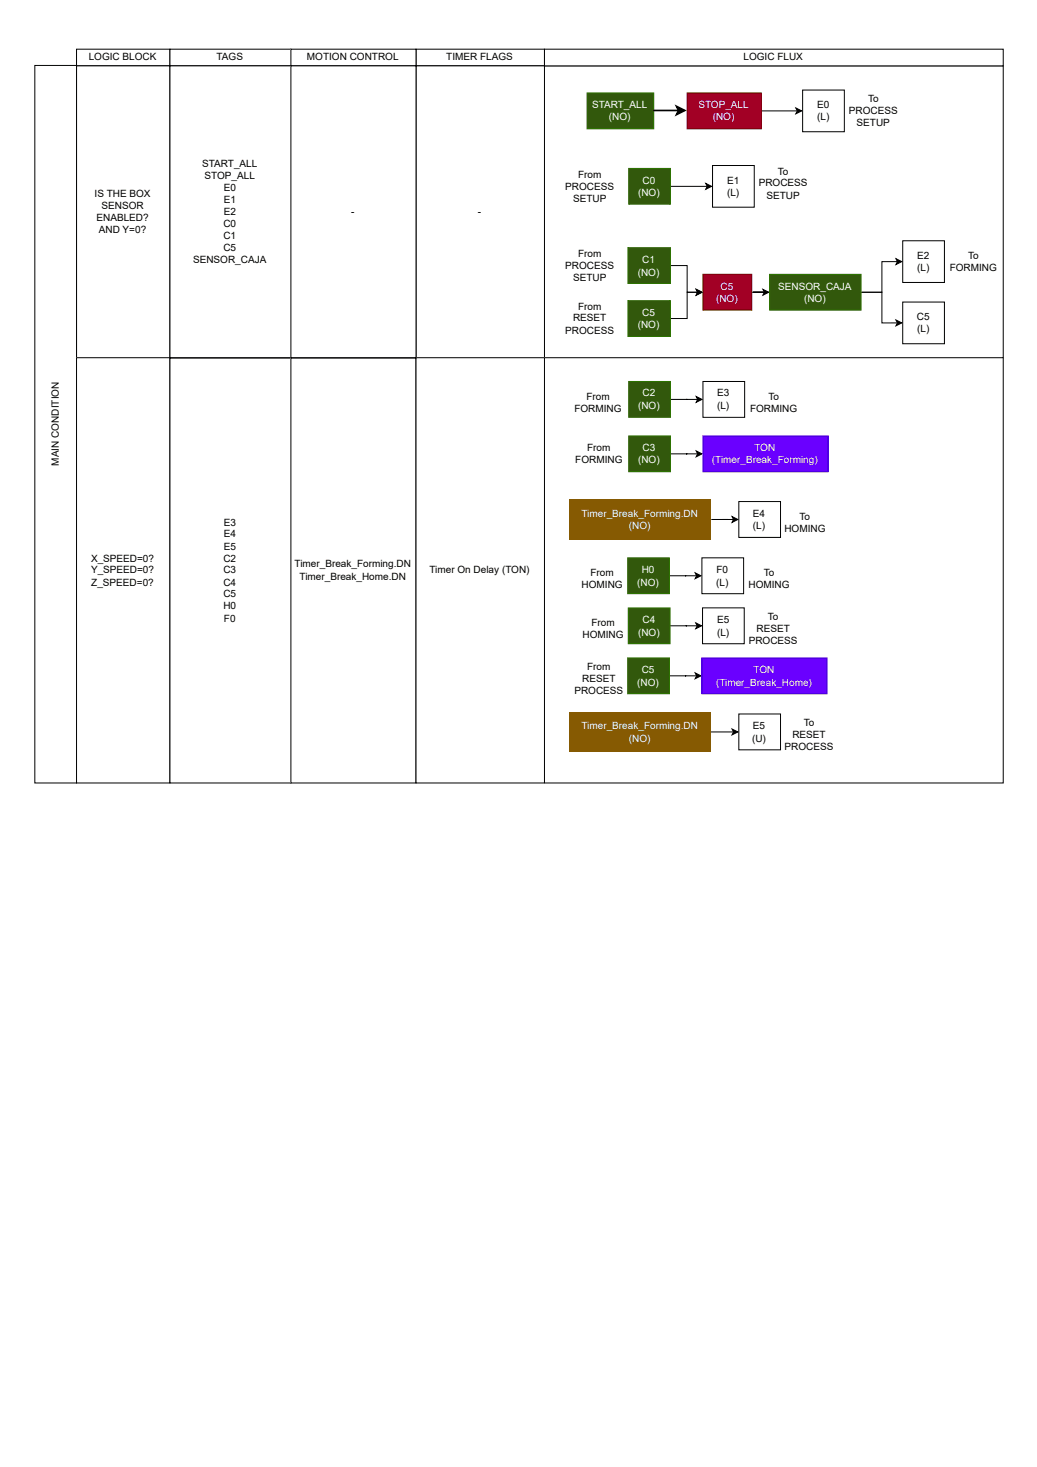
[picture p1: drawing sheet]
<svg xmlns="http://www.w3.org/2000/svg" width="210mm" height="297mm" viewBox="0 0 210 297" stroke-linecap="round" stroke-linejoin="round" font-family="sans-serif">
<path d="M15.5 10h18.9v3.3h-18.9z" fill="none" stroke="#000" stroke-width=".2"/>
<path d="M15.5 13.3h18.9v59.1h-18.9z" fill="#fff"/>
<path d="M15.5 13.3h18.9v59.1h-18.9z" fill="none" stroke="#000" stroke-width=".2"/>
<path d="M84.2 10h26v3.3h-26z" fill="#fff"/>
<path d="M84.2 10h26v3.3h-26z" fill="none" stroke="#000" stroke-width=".2"/>
<path d="M7 13.3h8.5v145.2h-8.5z" fill="#fff"/>
<path d="M7 13.3h8.5v145.2h-8.5z" fill="none" stroke="#000" stroke-width=".2"/>
<path d="M34.4 10h24.5v3.3h-24.5z" fill="#fff"/>
<path d="M34.4 10h24.5v3.3h-24.5z" fill="none" stroke="#000" stroke-width=".2"/>
<path d="M58.9 10h25.3v3.3h-25.3z" fill="#fff"/>
<path d="M58.9 10h25.3v3.3h-25.3z" fill="none" stroke="#000" stroke-width=".2"/>
<path d="M15.5 72.4h18.9v86.1h-18.9z" fill="#fff"/>
<path d="M15.5 72.4h18.9v86.1h-18.9z" fill="none" stroke="#000" stroke-width=".2"/>
<path d="M118.8 18.8h13.5v7.3h-13.5z" fill="#32580c"/>
<path d="M118.8 18.8h13.5v7.3h-13.5z" fill="none" stroke="#2d7600" stroke-width=".2"/>
<path d="M132.2 22.4h5.1M136.9 21.5l1.7 .9-1.7 .8 .4-.8z" fill="none" stroke="#000" stroke-width=".34"/>
<path d="M136.9 21.5l1.7 .9-1.7 .8 .4-.8zM161.1 21.9l1.2 .6-1.2 .5 .3-.5z" fill="#000"/>
<path d="M154.1 22.5h7.3M161.1 21.9l1.2 .6-1.2 .5 .3-.5z" fill="none" stroke="#000" stroke-width=".2"/>
<path d="M139.1 18.8h15v7.3h-15z" fill="#a20025"/>
<path d="M139.1 18.8h15v7.3h-15z" fill="none" stroke="#6f0000" stroke-width=".2"/>
<path d="M135.7 37.7h7.4M142.8 37.1l1.2 .6-1.2 .6 .3-.6z" fill="none" stroke="#000" stroke-width=".2"/>
<path d="M142.8 37.1l1.2 .6-1.2 .6 .3-.6z" fill="#000"/>
<path d="M127.3 34.1h8.4v7.3h-8.4z" fill="#32580c"/>
<path d="M127.3 34.1h8.4v7.3h-8.4z" fill="none" stroke="#2d7600" stroke-width=".2"/>
<path d="M110.2 13.3h92.9v59.1h-92.9" fill="none" stroke="#000" stroke-width=".2"/>
<path d="M34.4 13.3h24.5v59.1h-24.5z" fill="#fff"/>
<path d="M34.4 13.3h24.5v59.1h-24.5z" fill="none" stroke="#000" stroke-width=".2"/>
<path d="M84.2 13.3h26v59.1h-26z" fill="#fff"/>
<path d="M84.2 13.3h26v59.1h-26z" fill="none" stroke="#000" stroke-width=".2"/>
<path d="M58.9 13.3h25.3v59.1h-25.3z" fill="#fff"/>
<path d="M58.9 13.3h25.3v59.1h-25.3z" fill="none" stroke="#000" stroke-width=".2"/>
<path d="M110.2 10h92.9v3.3h-92.9z" fill="#fff"/>
<path d="M110.2 10h92.9v3.3h-92.9zM203.1 72.4v86.1h-92.9" fill="none" stroke="#000" stroke-width=".2"/>
<path d="M34.4 72.5h24.5v86h-24.5z" fill="#fff"/>
<path d="M34.4 72.5h24.5v86h-24.5z" fill="none" stroke="#000" stroke-width=".2"/>
<path d="M58.9 72.5h25.3v86h-25.3z" fill="#fff"/>
<path d="M58.9 72.5h25.3v86h-25.3z" fill="none" stroke="#000" stroke-width=".2"/>
<path d="M84.2 72.4h26v86.1h-26z" fill="#fff"/>
<path d="M84.2 72.4h26v86.1h-26z" fill="none" stroke="#000" stroke-width=".2"/>
<path d="M162.5 18.2h8.4v8.5h-8.4z" fill="#fff"/>
<path d="M162.5 18.2h8.4v8.5h-8.4z" fill="none" stroke="#000" stroke-width=".2"/>
<path d="M144.2 33.5h8.5v8.5h-8.5z" fill="#fff"/>
<path d="M144.2 33.5h8.5v8.5h-8.5zM135.7 53.8h3.4v5.4h2.1M140.9 58.6l1.2 .6-1.2 .6 .3-.6z" fill="none" stroke="#000" stroke-width=".2"/>
<path d="M140.9 58.6l1.2 .6-1.2 .6 .3-.6z" fill="#000"/>
<path d="M127.1 50.1h8.6v7.3h-8.6z" fill="#32580c"/>
<path d="M127.1 50.1h8.6v7.3h-8.6z" fill="none" stroke="#2d7600" stroke-width=".2"/>
<path d="M140.9 58.6l1.2 .6-1.2 .6 .3-.6zM141.2 59.2h-2.1v5.3h-3.4" fill="none" stroke="#000" stroke-width=".2"/>
<path d="M140.9 58.6l1.2 .6-1.2 .6 .3-.6z" fill="#000"/>
<path d="M127.1 60.9h8.6v7.2h-8.6z" fill="#32580c"/>
<path d="M127.1 60.9h8.6v7.2h-8.6z" fill="none" stroke="#2d7600" stroke-width=".2"/>
<path d="M152.2 59.2h3.3h-3.1h2.3M154.4 58.6l1.2 .6-1.2 .6 .3-.6z" fill="none" stroke="#000" stroke-width=".2"/>
<path d="M154.4 58.6l1.2 .6-1.2 .6 .3-.6z" fill="#000"/>
<path d="M142.3 55.5h9.9v7.3h-9.9z" fill="#a20025"/>
<path d="M142.3 55.5h9.9v7.3h-9.9z" fill="none" stroke="#6f0000" stroke-width=".2"/>
<path d="M181.3 52.4l1.2 .6-1.2 .6 .3-.6zM181.6 53h-3.1v6.2h-4.2h4.2v6.2h3.1M181.3 64.8l1.2 .6-1.2 .6 .3-.6z" fill="none" stroke="#000" stroke-width=".2"/>
<path d="M181.3 52.4l1.2 .6-1.2 .6 .3-.6zM181.3 64.8l1.2 .6-1.2 .6 .3-.6z" fill="#000"/>
<path d="M155.8 55.5h18.5v7.3h-18.5z" fill="#32580c"/>
<path d="M155.8 55.5h18.5v7.3h-18.5z" fill="none" stroke="#2d7600" stroke-width=".2"/>
<path d="M182.7 48.7h8.5v8.5h-8.5z" fill="#fff"/>
<path d="M182.7 48.7h8.5v8.5h-8.5z" fill="none" stroke="#000" stroke-width=".2"/>
<path d="M182.7 61.2h8.5v8.4h-8.5z" fill="#fff"/>
<path d="M182.7 61.2h8.5v8.4h-8.5zM135.7 80.9h5.5M140.9 80.3l1.2 .6-1.2 .6 .3-.6z" fill="none" stroke="#000" stroke-width=".2"/>
<path d="M140.9 80.3l1.2 .6-1.2 .6 .3-.6z" fill="#000"/>
<path d="M127.3 77.2h8.4v7.3h-8.4z" fill="#32580c"/>
<path d="M127.3 77.2h8.4v7.3h-8.4z" fill="none" stroke="#2d7600" stroke-width=".2"/>
<path d="M135.7 91.9h5.5M140.9 91.3l1.2 .6-1.2 .6 .3-.6z" fill="none" stroke="#000" stroke-width=".2"/>
<path d="M140.9 91.3l1.2 .6-1.2 .6 .3-.6z" fill="#000"/>
<path d="M127.3 88.3h8.4v7.2h-8.4z" fill="#32580c"/>
<path d="M127.3 88.3h8.4v7.2h-8.4z" fill="none" stroke="#2d7600" stroke-width=".2"/>
<path d="M142.3 77.2h8.4v7.3h-8.4z" fill="#fff"/>
<path d="M142.3 77.2h8.4v7.3h-8.4z" fill="none" stroke="#000" stroke-width=".2"/>
<path d="M142.3 88.3h25.3v7.2h-25.3z" fill="#6a00ff"/>
<path d="M142.3 88.3h25.3v7.2h-25.3z" fill="none" stroke="#3700cc" stroke-width=".2"/>
<path d="M144 105.2h4.5M148.2 104.6l1.1 .6-1.1 .6 .3-.6z" fill="none" stroke="#000" stroke-width=".2"/>
<path d="M148.2 104.6l1.1 .6-1.1 .6 .3-.6z" fill="#000"/>
<path d="M115.3 101.1h28.7v8.1h-28.7z" fill="#865a02"/>
<path d="M149.5 101.5h8.5v7.3h-8.5z" fill="#fff"/>
<path d="M149.5 101.5h8.5v7.3h-8.5zM135.6 126.7h5.5M140.8 126.1l1.2 .6-1.2 .6 .3-.6z" fill="none" stroke="#000" stroke-width=".2"/>
<path d="M140.8 126.1l1.2 .6-1.2 .6 .3-.6z" fill="#000"/>
<path d="M127.2 123.1h8.4v7.2h-8.4z" fill="#32580c"/>
<path d="M127.2 123.1h8.4v7.2h-8.4z" fill="none" stroke="#2d7600" stroke-width=".2"/>
<path d="M135.5 136.8h5.5M140.7 136.2l1.2 .6-1.2 .6 .3-.6z" fill="none" stroke="#000" stroke-width=".2"/>
<path d="M140.7 136.2l1.2 .6-1.2 .6 .3-.6z" fill="#000"/>
<path d="M127 133.2h8.5v7.3h-8.5z" fill="#32580c"/>
<path d="M127 133.2h8.5v7.3h-8.5z" fill="none" stroke="#2d7600" stroke-width=".2"/>
<path d="M142.2 123.1h8.4v7.2h-8.4z" fill="#fff"/>
<path d="M142.2 123.1h8.4v7.2h-8.4z" fill="none" stroke="#000" stroke-width=".2"/>
<path d="M142.1 133.2h25.3v7.3h-25.3z" fill="#6a00ff"/>
<path d="M142.1 133.2h25.3v7.3h-25.3z" fill="none" stroke="#3700cc" stroke-width=".2"/>
<path d="M143.9 148.2h4.6M148.2 147.6l1.1 .6-1.1 .6 .3-.6z" fill="none" stroke="#000" stroke-width=".2"/>
<path d="M148.2 147.6l1.1 .6-1.1 .6 .3-.6z" fill="#000"/>
<path d="M115.3 144.1h28.6v8.1h-28.6z" fill="#865a02"/>
<path d="M149.5 144.6h8.5v7.2h-8.5z" fill="#fff"/>
<path d="M135.5 116.6h5.5M140.7 116l1.2 .6-1.2 .6 .3-.6zM149.5 144.6h8.5v7.2h-8.5z" fill="none" stroke="#000" stroke-width=".2"/>
<path d="M140.7 116l1.2 .6-1.2 .6 .3-.6z" fill="#000"/>
<path d="M127 112.9h8.5v7.3h-8.5z" fill="#32580c"/>
<path d="M127 112.9h8.5v7.3h-8.5z" fill="none" stroke="#2d7600" stroke-width=".2"/>
<path d="M142.1 112.9h8.4v7.3h-8.4z" fill="#fff"/>
<path d="M142.1 112.9h8.4v7.3h-8.4z" fill="none" stroke="#000" stroke-width=".2"/>
<g font-size="2">
<text x="17.9" y="12.2">LOGIC BLOCK</text>
<text x="43.8" y="12.2">TAGS</text>
<text x="62.1" y="12.2">MOTION CONTROL</text>
<text x="90.3" y="12.2">TIMER FLAGS</text>
<text x="150.5" y="12.2">LOGIC FLUX</text>
<text x="165.4" y="21.9">E0</text>
<text x="171.8" y="23">PROCESS</text>
<text x="175.7" y="20.7">To</text>
<text x="165.4" y="24.4">(L)</text>
<text x="173.4" y="25.6">SETUP</text>
<text x="40.9" y="33.8">START_ALL</text>
<text x="157.5" y="35.4">To</text>
<text x="19.1" y="39.9">IS THE BOX</text>
<text x="41.4" y="36.2">STOP_ALL</text>
<text x="45.3" y="38.7">E0</text>
<text x="45.3" y="41.1">E1</text>
<text x="114.4" y="38.4">PROCESS</text>
<text x="116" y="40.9">SETUP</text>
<text x="117" y="36">From</text>
<text x="147.2" y="37.2">E1</text>
<text x="147.2" y="39.8">(L)</text>
<text x="153.6" y="37.7">PROCESS</text>
<text x="155.1" y="40.3">SETUP</text>
<text x="19.5" y="44.8">ENABLED?</text>
<text x="20" y="47.2">AND Y=0?</text>
<text x="20.5" y="42.3">SENSOR</text>
<text x="45.2" y="46">C0</text>
<text x="45.3" y="43.5">E2</text>
<text x="71.1" y="43.5">-</text>
<text x="96.7" y="43.5">-</text>
<text x="39.1" y="53.3">SENSOR_CAJA</text>
<text x="45.2" y="48.4">C1</text>
<text x="45.2" y="50.7">C5</text>
<text x="117" y="52.1">From</text>
<text x="185.6" y="52.4">E2</text>
<text x="195.9" y="52.4">To</text>
<text x="114.4" y="54.4">PROCESS</text>
<text x="116" y="57">SETUP</text>
<text x="185.6" y="55">(L)</text>
<text x="192.2" y="55">FORMING</text>
<text x="116" y="65.1">RESET</text>
<text x="117" y="62.7">From</text>
<text x="185.6" y="64.7">C5</text>
<text x="114.4" y="67.6">PROCESS</text>
<text x="185.6" y="67.3">(L)</text>
<text x="116.3" y="83.5">FORMING</text>
<text x="118.7" y="80.9">From</text>
<text x="145.1" y="80.3">E3</text>
<text x="145.1" y="82.8">(L)</text>
<text x="151.8" y="83.5">FORMING</text>
<text x="155.5" y="80.9">To</text>
<text x="11.9" y="94.3" transform="rotate(-90 11.9 94.3)">MAIN CONDITION</text>
<text x="116.4" y="93.8">FORMING</text>
<text x="118.9" y="91.2">From</text>
<text x="45.3" y="106.4">E3</text>
<text x="152.4" y="104.6">E4</text>
<text x="152.4" y="107.1">(L)</text>
<text x="158.8" y="107.8">HOMING</text>
<text x="161.8" y="105.3">To</text>
<text x="18.4" y="113.7">X_SPEED=0?</text>
<text x="45.2" y="113.7">C2</text>
<text x="45.3" y="108.8">E4</text>
<text x="45.3" y="111.3">E5</text>
<text x="18.4" y="116.1">Y_SPEED=0?</text>
<text x="18.5" y="118.6">Z_SPEED=0?</text>
<text x="45.2" y="116.1">C3</text>
<text x="45.2" y="118.6">C4</text>
<text x="59.6" y="114.9">Timer_Break_Forming.DN</text>
<text x="60.6" y="117.4">Timer_Break_Home.DN</text>
<text x="86.9" y="116.1">Timer On Delay (TON)</text>
<text x="117.7" y="119.1">HOMING</text>
<text x="119.5" y="116.6">From</text>
<text x="145" y="118.6">(L)</text>
<text x="145" y="116.1">F0</text>
<text x="151.5" y="119.1">HOMING</text>
<text x="154.6" y="116.6">To</text>
<text x="45.2" y="121">C5</text>
<text x="45.2" y="123.3">H0</text>
<text x="45.3" y="125.9">F0</text>
<text x="155.4" y="125.5">To</text>
<text x="117.9" y="129.2">HOMING</text>
<text x="119.7" y="126.7">From</text>
<text x="145.1" y="126.2">E5</text>
<text x="145.1" y="128.7">(L)</text>
<text x="151.5" y="130.4">PROCESS</text>
<text x="153.1" y="127.9">RESET</text>
<text x="118.9" y="135.6">From</text>
<text x="116.3" y="140.5">PROCESS</text>
<text x="117.8" y="138">RESET</text>
<text x="152.4" y="147.6">E5</text>
<text x="160.4" y="149.3">RESET</text>
<text x="162.7" y="147">To</text>
<text x="152.2" y="150.2">(U)</text>
<text x="158.8" y="151.9">PROCESS</text>
</g>
<g font-size="2" fill="#fff">
<text x="119.8" y="21.9">START_ALL</text>
<text x="141.3" y="21.9">STOP_ALL</text>
<text x="123.2" y="24.4">(NO)</text>
<text x="144.3" y="24.4">(NO)</text>
<text x="129.2" y="39.8">(NO)</text>
<text x="130.1" y="37.2">C0</text>
<text x="130" y="53.3">C1</text>
<text x="129.1" y="55.8">(NO)</text>
<text x="145.8" y="58.7">C5</text>
<text x="157.5" y="58.7">SENSOR_CAJA</text>
<text x="130" y="63.9">C5</text>
<text x="144.9" y="61.2">(NO)</text>
<text x="162.7" y="61.2">(NO)</text>
<text x="129.1" y="66.4">(NO)</text>
<text x="129.2" y="82.8">(NO)</text>
<text x="130.1" y="80.3">C2</text>
<text x="129.2" y="93.8">(NO)</text>
<text x="130.1" y="91.2">C3</text>
<text x="144.1" y="93.8">(Timer_Break_Forming)</text>
<text x="152.7" y="91.2">TON</text>
<text x="117.7" y="104.6">Timer_Break_Forming.DN</text>
<text x="127.3" y="107.1">(NO)</text>
<text x="129" y="118.6">(NO)</text>
<text x="129.9" y="116.1">H0</text>
<text x="129.2" y="128.7">(NO)</text>
<text x="130.1" y="126.2">C4</text>
<text x="129.9" y="136.3">C5</text>
<text x="152.5" y="136.3">TON</text>
<text x="129" y="138.9">(NO)</text>
<text x="144.9" y="138.9">(Timer_Break_Home)</text>
<text x="117.7" y="147.6">Timer_Break_Forming.DN</text>
<text x="127.3" y="150.2">(NO)</text>
</g>
</svg>
